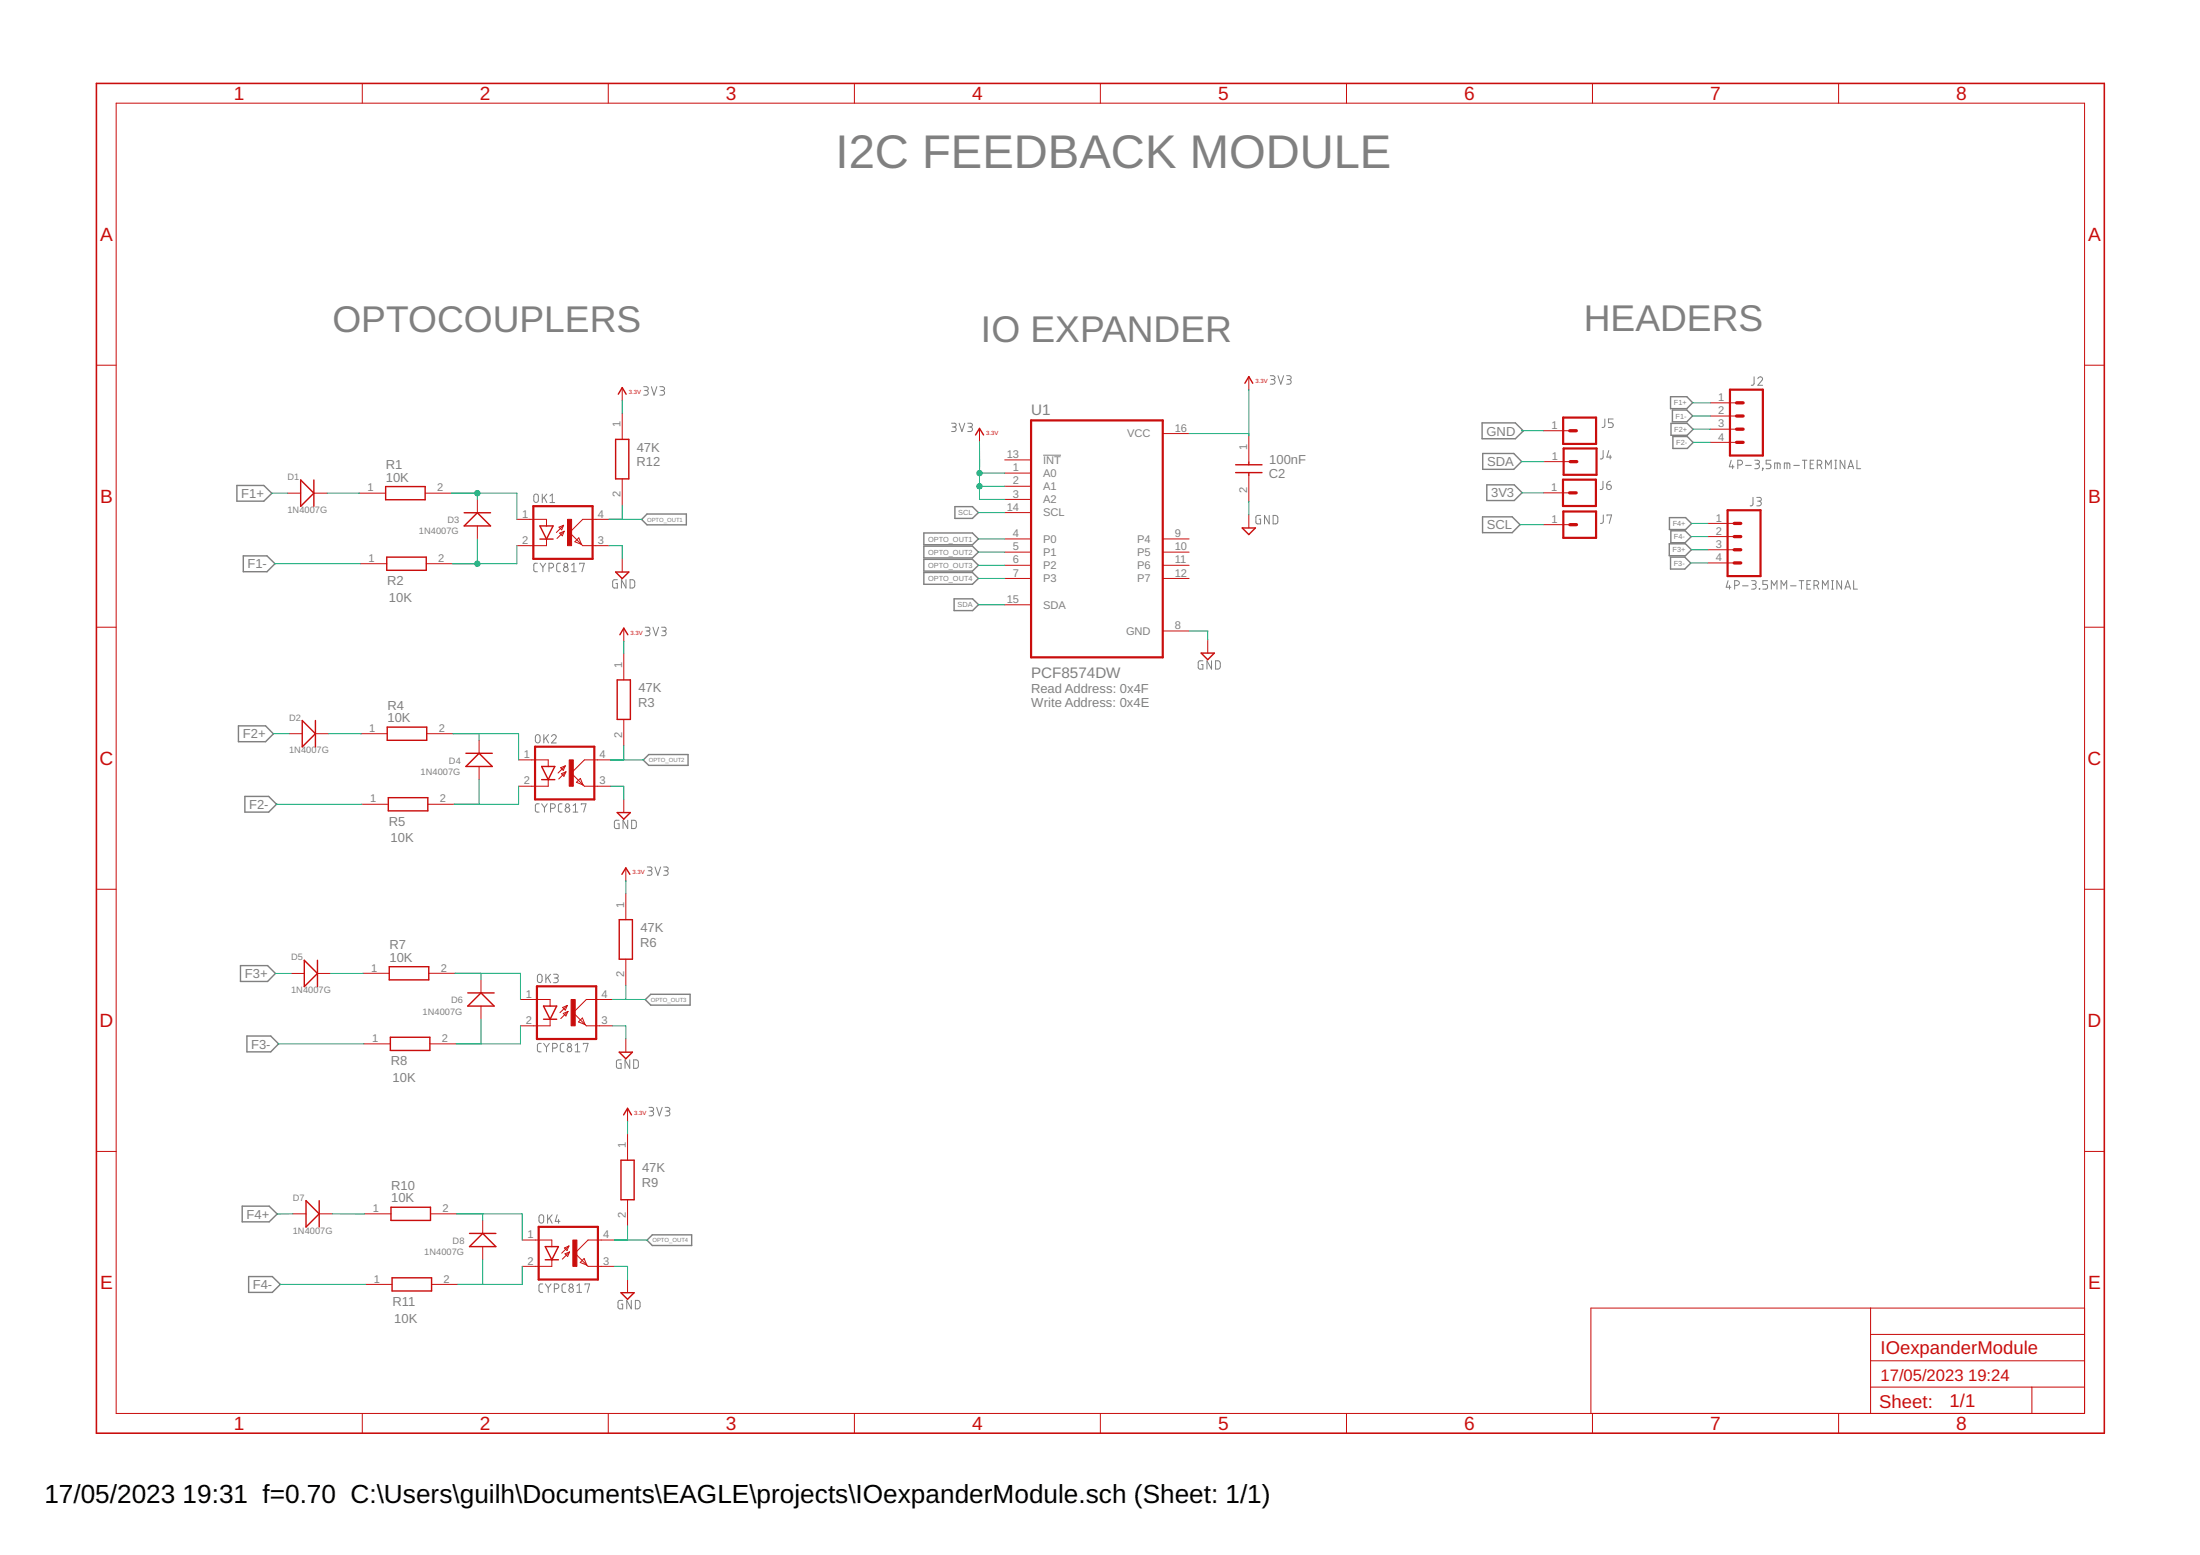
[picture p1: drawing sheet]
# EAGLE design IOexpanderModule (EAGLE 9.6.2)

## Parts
C2  100nF  C0402C104K4RAC  [CAPC1005X55N]
D1  1N4007G  SMD-DIODE-SCHOTTKY-40V-1A(DO-214AC)  [DO-214AC]
D2  1N4007G  SMD-DIODE-SCHOTTKY-40V-1A(DO-214AC)  [DO-214AC]
D3  1N4007G  SMD-DIODE-SCHOTTKY-40V-1A(DO-214AC)  [DO-214AC]
D4  1N4007G  SMD-DIODE-SCHOTTKY-40V-1A(DO-214AC)  [DO-214AC]
D5  1N4007G  SMD-DIODE-SCHOTTKY-40V-1A(DO-214AC)  [DO-214AC]
D6  1N4007G  SMD-DIODE-SCHOTTKY-40V-1A(DO-214AC)  [DO-214AC]
D7  1N4007G  SMD-DIODE-SCHOTTKY-40V-1A(DO-214AC)  [DO-214AC]
D8  1N4007G  SMD-DIODE-SCHOTTKY-40V-1A(DO-214AC)  [DO-214AC]
J2  4P-3.5MM-TERMINAL  TERMINAL-PLUG-4P-3,5TERMINAL-3.5-4P  [HDRVR4W80P350_1X4_1540X690X920B]
J3  4P-3.5MM-TERMINAL  TERMINAL-PLUG-4P-3,5TERMINAL-3.5-4P  [HDRVR4W80P350_1X4_1540X690X920B]
J4  SDA  CONN_01_PAD  [1X01]
J5  GND  CONN_01_PAD  [1X01]
J6  3V3  CONN_01_PAD  [1X01]
J7  SCL  CONN_01_PAD  [1X01]
OK1  CYPC817  LTV816S  [DIL4-SMD]
OK2  CYPC817  LTV816S  [DIL4-SMD]
OK3  CYPC817  LTV816S  [DIL4-SMD]
OK4  CYPC817  LTV816S  [DIL4-SMD]
R1  10K  ERJ-P06J103V  [ERJP06D_1000V]
R2  10K  ERJ-P06J103V  [ERJP06D_1000V]
R3  47K  ERJ-2RKF4702X  [ERJ2RKD1004X]
R4  10K  ERJ-P06J103V  [ERJP06D_1000V]
R5  10K  ERJ-P06J103V  [ERJP06D_1000V]
R6  47K  ERJ-2RKF4702X  [ERJ2RKD1004X]
R7  10K  ERJ-P06J103V  [ERJP06D_1000V]
R8  10K  ERJ-P06J103V  [ERJP06D_1000V]
R9  47K  ERJ-2RKF4702X  [ERJ2RKD1004X]
R10  10K  ERJ-P06J103V  [ERJP06D_1000V]
R11  10K  ERJ-P06J103V  [ERJP06D_1000V]
R12  47K  ERJ-2RKF4702X  [ERJ2RKD1004X]
U1  PCF8574DW  [SOIC127P1030X265-16N]

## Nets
3V3: C2.1 J6.1 R3.1 R6.1 R9.1 R12.1 U1.1(A0) U1.2(A1) U1.3(A2) U1.16(VCC)
F1+: D1.1(+) J2.1
F1-: J2.2 R2.1
F2+: D2.1(+) J2.3
F2-: J2.4 R5.1
F3+: D5.1(+) J3.3
F3-: J3.4 R8.1
F4+: D7.1(+) J3.1
F4-: J3.2 R11.1
GND: C2.2 J5.1 OK1.3(EMIT) OK2.3(EMIT) OK3.3(EMIT) OK4.3(EMIT) U1.8(GND)
N$1: D4.2(-) OK2.1(A) R4.2
N$2: D3.2(-) OK1.1(A) R1.2
N$3: D4.1(+) OK2.2(C) R5.2
N$4: D2.2(-) R4.1
N$5: D1.2(-) R1.1
N$6: D6.2(-) OK3.1(A) R7.2
N$7: D6.1(+) OK3.2(C) R8.2
N$8: D5.2(-) R7.1
N$9: D8.2(-) OK4.1(A) R10.2
N$10: D8.1(+) OK4.2(C) R11.2
N$11: D7.2(-) R10.1
N$12: D3.1(+) OK1.2(C) R2.2
OPTO_OUT1: OK1.4(COL) R12.2 U1.4(P0)
OPTO_OUT2: OK2.4(COL) R3.2 U1.5(P1)
OPTO_OUT3: OK3.4(COL) R6.2 U1.6(P2)
OPTO_OUT4: OK4.4(COL) R9.2 U1.7(P3)
SCL: J7.1 U1.14(SCL)
SDA: J4.1 U1.15(SDA)
Unconnected: U1.9(P4) U1.10(P5) U1.11(P6) U1.12(P7) U1.13(!INT)

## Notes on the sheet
- I2C FEEDBACK MODULE
- OPTOCOUPLERS | IO EXPANDER | HEADERS
- Read Address: 0x4F
  Write Address: 0x4E

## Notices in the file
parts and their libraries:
PatternAgents-Beautify: License : http://creativecommons.org/licenses/by-sa/3.0
(Creative Commons 3.0)
